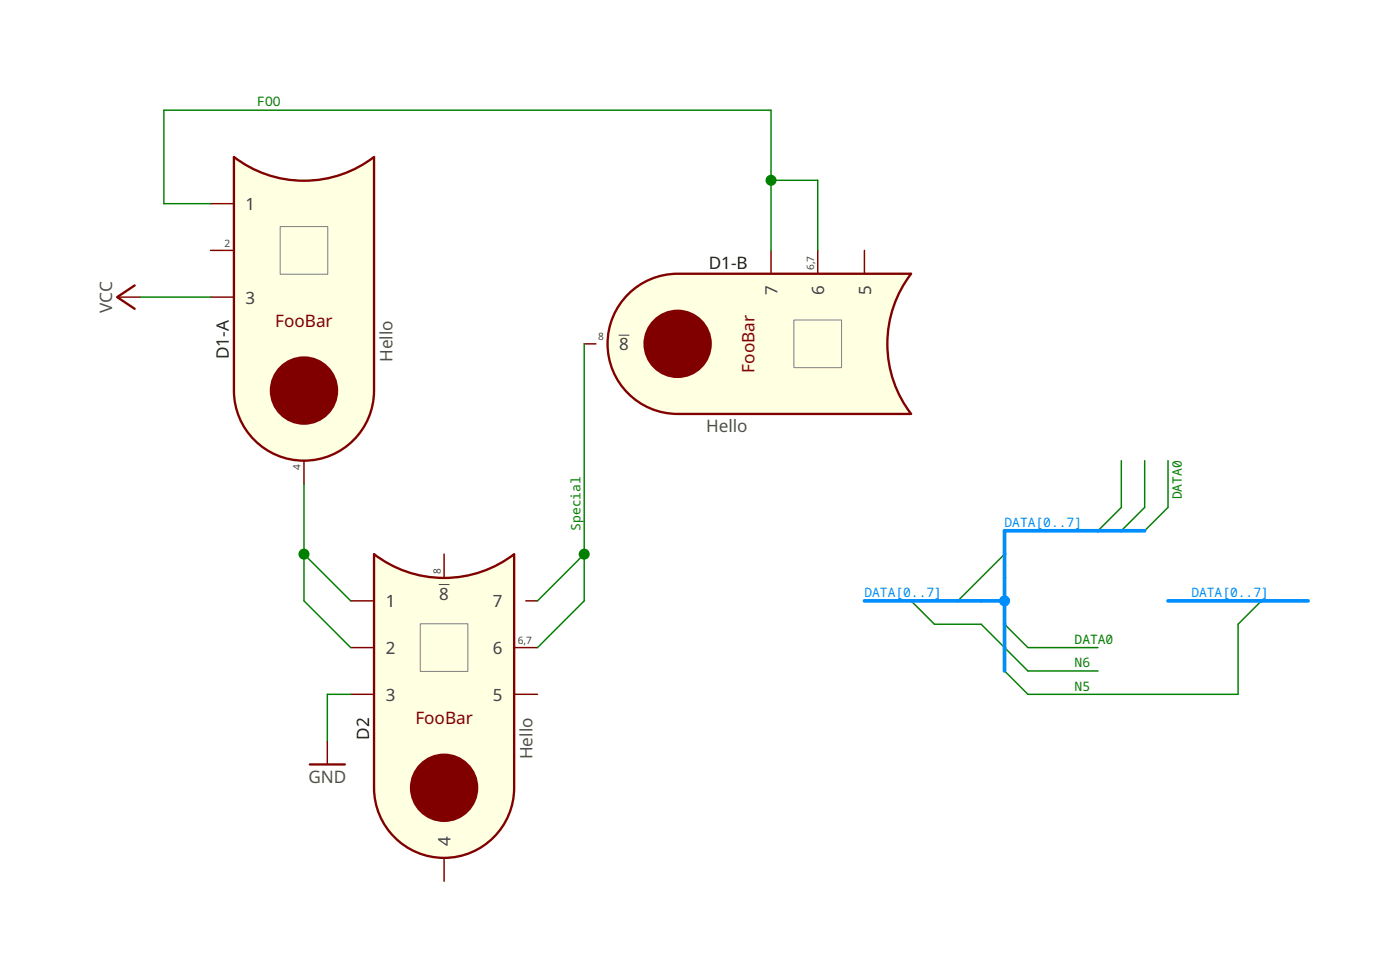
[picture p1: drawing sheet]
<svg xmlns="http://www.w3.org/2000/svg" width="152mm" height="106mm" viewBox="0 0 152 106" stroke-linecap="round" stroke-linejoin="round" font-family="sans-serif">
<path d="M14.7 31.1l-1.9 1.2 1.9 1.3" fill="none" stroke="#800000" stroke-width=".25"/>
<path d="M12.8 32.3h2.5" fill="none" stroke="#800000" stroke-width=".16"/>
<path d="M25.5 17.1a12.5 12.5 0 0 0 15.2 0v25.4a7.6 7.6 0 0 1-7.6 7.6 7.6 7.6 0 0 1-7.6-7.6z" fill-rule="evenodd" fill="#ffffe1" stroke="#800000" stroke-width=".25"/>
<circle cx="33.1" cy="42.5" r="3.6" fill="#800000" stroke="#800000" stroke-width=".25"/>
<path d="M30.5 24.6h5.2v5.2h-5.2z" fill="none" stroke="#808080" stroke-width=".11"/>
<path d="M22.9 22.2h2.6M22.9 27.2h2.6M22.9 32.3h2.6M33.1 50.1v2.6M35.6 80.6v2.6" fill="none" stroke="#800000" stroke-width=".16"/>
<path d="M33.7 83.2h3.8" fill="none" stroke="#800000" stroke-width=".25"/>
<path d="M68 32.4a7.6 7.6 0 0 1 5.8-2.6h25.4a12.5 12.5 0 0 0 0 15.2h-25.4a7.6 7.6 0 0 1-7-4.4 7.6 7.6 0 0 1 1.2-8.2z" fill-rule="evenodd" fill="#ffffe1" stroke="#800000" stroke-width=".25"/>
<circle cx="73.8" cy="37.4" r="3.6" fill="#800000" stroke="#800000" stroke-width=".25"/>
<path d="M86.4 34.8h5.2v5.2h-5.2z" fill="none" stroke="#808080" stroke-width=".11"/>
<path d="M63.6 37.4h1.3M83.9 27.2v2.6M89 27.2v2.6M94.1 27.2v2.6" fill="none" stroke="#800000" stroke-width=".16"/>
<path d="M67.4 36.5h1.1" fill="none" stroke="#404040" stroke-width=".11"/>
<path d="M40.7 60.3a12.5 12.5 0 0 0 15.3 0v25.4a7.6 7.6 0 0 1-7.7 7.6 7.6 7.6 0 0 1-7.6-7.6z" fill-rule="evenodd" fill="#ffffe1" stroke="#800000" stroke-width=".25"/>
<circle cx="48.3" cy="85.7" r="3.6" fill="#800000" stroke="#800000" stroke-width=".25"/>
<path d="M45.8 67.9h5.1v5.1h-5.1z" fill="none" stroke="#808080" stroke-width=".11"/>
<path d="M38.2 65.4h2.5M38.2 70.5h2.5M38.2 75.5h2.5M48.3 60.3v2.5M56 70.5h2.5M56 75.5h2.5M57.2 65.4h1.3M48.3 93.3v2.6" fill="none" stroke="#800000" stroke-width=".16"/>
<path d="M47.8 63.6h1.1" fill="none" stroke="#404040" stroke-width=".11"/>
<g fill="none" stroke="#008000" stroke-width=".16">
<path d="M83.9 19.6h5.1v7.6M15.3 32.3h7.6M22.9 22.2h-5.1v-10.2h66.1v15.2M63.6 37.4v28l-5.1 5.1M33.1 52.7v12.7l5.1 5.1M122.1 50.1v5.1l-2.6 2.5M124.6 50.1v5.1l-2.5 2.5M127.1 50.1v5.1l-2.5 2.5M33.1 60.3l5.1 5.1M38.2 75.5h-2.6v5.1M63.6 60.3l-5.1 5.1M99.2 65.4l2.5 2.5h5.1l5.1 5.1h7.6"/>
<path d="M109.4 67.9l2.5 2.6h7.6M109.4 60.3l-5.1 5.1M137.3 65.4l-2.5 2.5v7.6h-22.9l-2.5-2.5"/>
</g>
<g fill="#008000">
<circle cx="63.6" cy="60.3" r=".6"/>
<circle cx="83.9" cy="19.6" r=".6"/>
<circle cx="33.1" cy="60.3" r=".6"/>
</g>
<path d="M124.6 57.7h-15.2v15.3M94.1 65.4h15.3M127.1 65.4h15.3" fill="none" stroke="#008eff" stroke-width=".4"/>
<circle cx="109.4" cy="65.4" r=".6" fill="#008eff"/>
<g font-size="1.9" fill="#202020">
<text x="77.2" y="29.2">D1-B</text>
<text x="24.9" y="39.1" transform="rotate(-90 24.9 39.1)">D1-A</text>
<text x="40.2" y="80.5" transform="rotate(-90 40.2 80.5)">D2</text>
</g>
<g font-size="1.9" fill="#505050">
<text x="12.2" y="34" transform="rotate(-90 12.2 34)">VCC</text>
<text x="42.7" y="39.4" transform="rotate(-90 42.7 39.4)">Hello</text>
<text x="76.9" y="47">Hello</text>
<text x="58" y="82.6" transform="rotate(-90 58 82.6)">Hello</text>
<text x="33.6" y="85.2">GND</text>
</g>
<g font-size="1.9" fill="#800000">
<text x="30" y="35.6">FooBar</text>
<text x="82.1" y="40.5" transform="rotate(-90 82.1 40.5)">FooBar</text>
<text x="45.2" y="78.8">FooBar</text>
</g>
<g font-size="1.8" fill="#404040">
<text x="26.7" y="22.9">1</text>
<text x="26.7" y="33">3</text>
<text x="84.6" y="32.1" transform="rotate(-90 84.6 32.1)">7</text>
<text x="89.7" y="32.1" transform="rotate(-90 89.7 32.1)">6</text>
<text x="94.8" y="32.1" transform="rotate(-90 94.8 32.1)">5</text>
<text x="67.4" y="38.1">8</text>
<text x="47.8" y="65.3">8</text>
<text x="42" y="66.1">1</text>
<text x="42" y="71.2">2</text>
<text x="53.7" y="66.1">7</text>
<text x="53.7" y="71.2">6</text>
<text x="42" y="76.3">3</text>
<text x="53.7" y="76.3">5</text>
<text x="49.1" y="92.1" transform="rotate(-90 49.1 92.1)">4</text>
</g>
<g font-size="1.4" fill="#008000">
<text x="28" y="11.6">FOO</text>
<text x="63.2" y="57.7" transform="rotate(-90 63.2 57.7)">Special</text>
<text x="128.7" y="54.3" transform="rotate(-90 128.7 54.3)">DATA0</text>
<text x="117" y="70">DATA0</text>
<text x="117" y="72.6">N6</text>
<text x="117" y="75.1">N5</text>
</g>
<g font-size="1.4" fill="#008eff">
<text x="109.4" y="57.3">DATA[0..7]</text>
<text x="94.1" y="65">DATA[0..7]</text>
<text x="129.7" y="65">DATA[0..7]</text>
</g>
<g font-size="1.1" fill="#404040">
<text x="24.4" y="26.9">2</text>
<text x="88.6" y="29.4" transform="rotate(-90 88.6 29.4)">6,7</text>
<text x="65.1" y="37">8</text>
<text x="32.7" y="51.2" transform="rotate(-90 32.7 51.2)">4</text>
<text x="48" y="62.4" transform="rotate(-90 48 62.4)">8</text>
<text x="56.4" y="70.1">6,7</text>
</g>
</svg>
